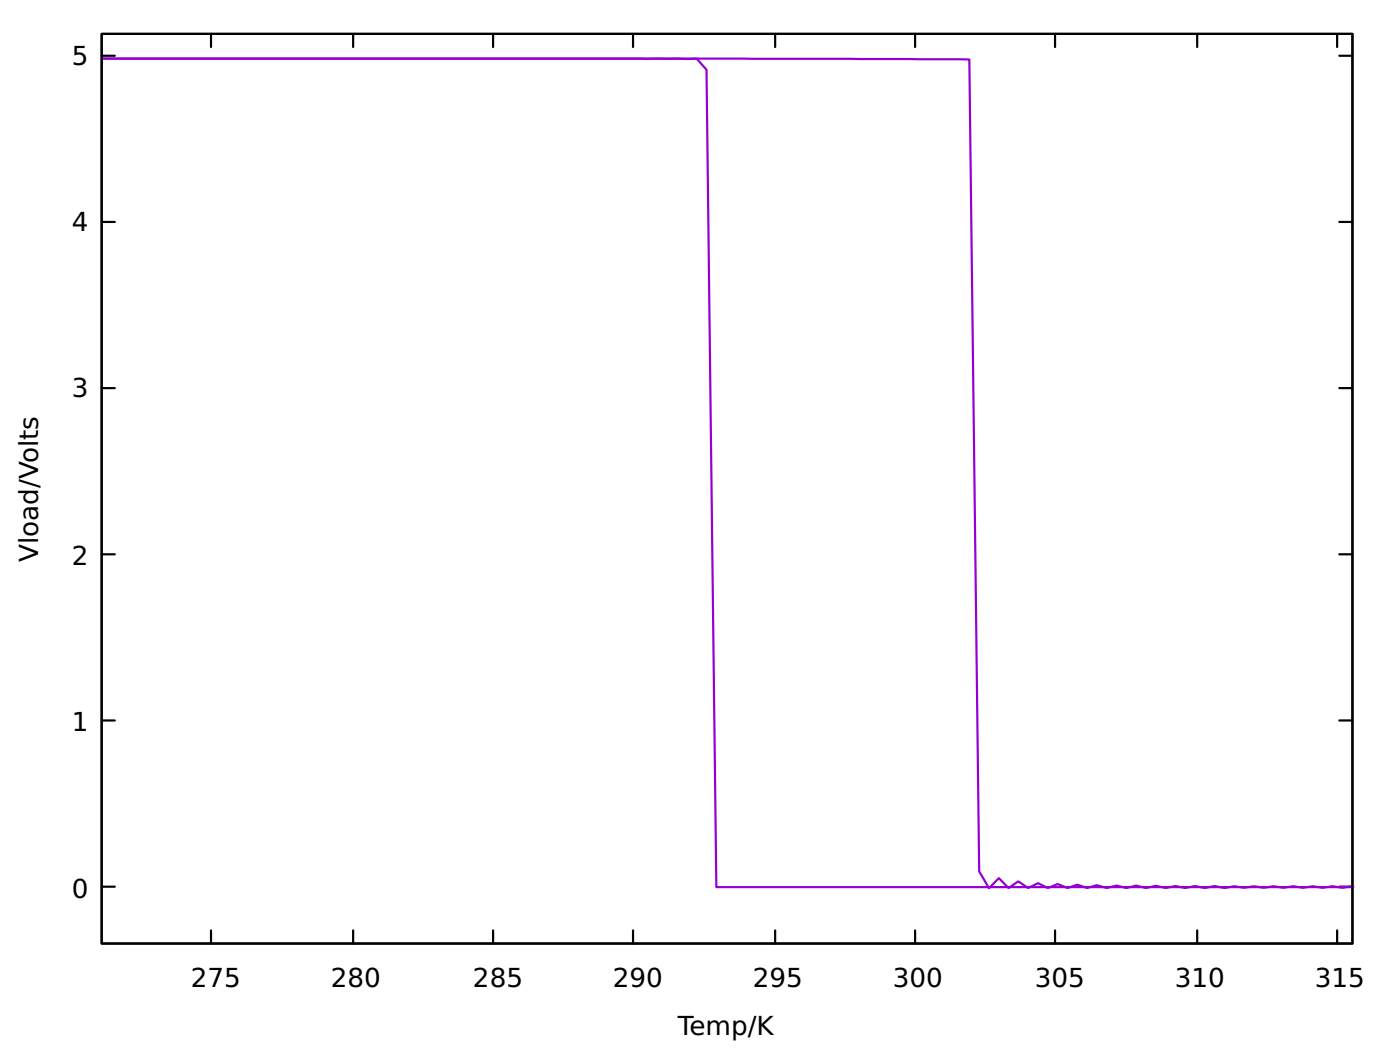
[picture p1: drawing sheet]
<svg xmlns="http://www.w3.org/2000/svg" width="226mm" height="169mm" viewBox="0 0 226 169" stroke-linecap="round" stroke-linejoin="round" font-family="sans-serif">
<g fill="none" stroke="#000" stroke-width=".35">
<path d="M16.4 5.5h201.7v146.7h-201.7zM16.4 9h2.1M34 5.5v2.1M57 5.5v2.1M79.5 5.5v2.1M102.1 5.5v2.1M125 5.5v2.1M147.6 5.5v2.1M170.1 5.5v2.1M193.1 5.5v2.1M215.6 5.5v2.1M216 9h2.1"/>
<path d="M16.4 35.8h2.1M216 35.8h2.1M16.4 62.6h2.1M216 62.6h2.1M16.4 89.4h2.1M216 89.4h2.1M16.4 116.2h2.1M216 116.2h2.1M16.4 143h2.1M34 150v2.2M57 150v2.2M79.5 150v2.2"/>
<path d="M102.1 150v2.2M125 150v2.2M147.6 150v2.2M170.1 150v2.2M193.1 150v2.2M215.6 150v2.2M216 143h2.1"/>
</g>
<path d="M218.2 143l-1.7 .2-1.6-.3-1.6 .3-1.6-.3-1.6 .3-1.5-.3-1.6 .3-1.6-.3-1.6 .3-1.6-.3-1.5 .3-1.6-.3-1.6 .3-1.6-.3-1.6 .3-1.6-.3-1.6 .3-1.5-.3-1.6 .3-1.6-.3-1.6 .3-1.6-.4-1.6 .4-1.5-.4-1.6 .4-1.6-.5-1.6 .5-1.6-.5-1.5 .5-1.6-.6-1.6 .6-1.6-.8-1.6 .8-1.6-1.1-1.6 1.1-1.5-1.6-1.6 1.6-1.6-2.7-1.6-130.9-36.4-.1h-103.5h96l1.5 1.7 1.6 131.9h102.7" fill="none" stroke="#9400d3" stroke-width=".35"/>
<g font-size="4.2">
<text x="11.6" y="10.4">5</text>
<text x="11.6" y="37.2">4</text>
<text x="11.6" y="64">3</text>
<text x="6.2" y="90.6" transform="rotate(-90 6.2 90.6)">Vload/Volts</text>
<text x="11.6" y="91.2">2</text>
<text x="11.6" y="118">1</text>
<text x="11.6" y="144.8">0</text>
<text x="30.8" y="159.2">275</text>
<text x="53.4" y="159.2">280</text>
<text x="76.3" y="159.2">285</text>
<text x="98.8" y="159.2">290</text>
<text x="121.4" y="159.2">295</text>
<text x="144" y="159.2">300</text>
<text x="166.9" y="159.2">305</text>
<text x="189.5" y="159.2">310</text>
<text x="212" y="159.2">315</text>
<text x="109.3" y="167">Temp/K</text>
</g>
</svg>
